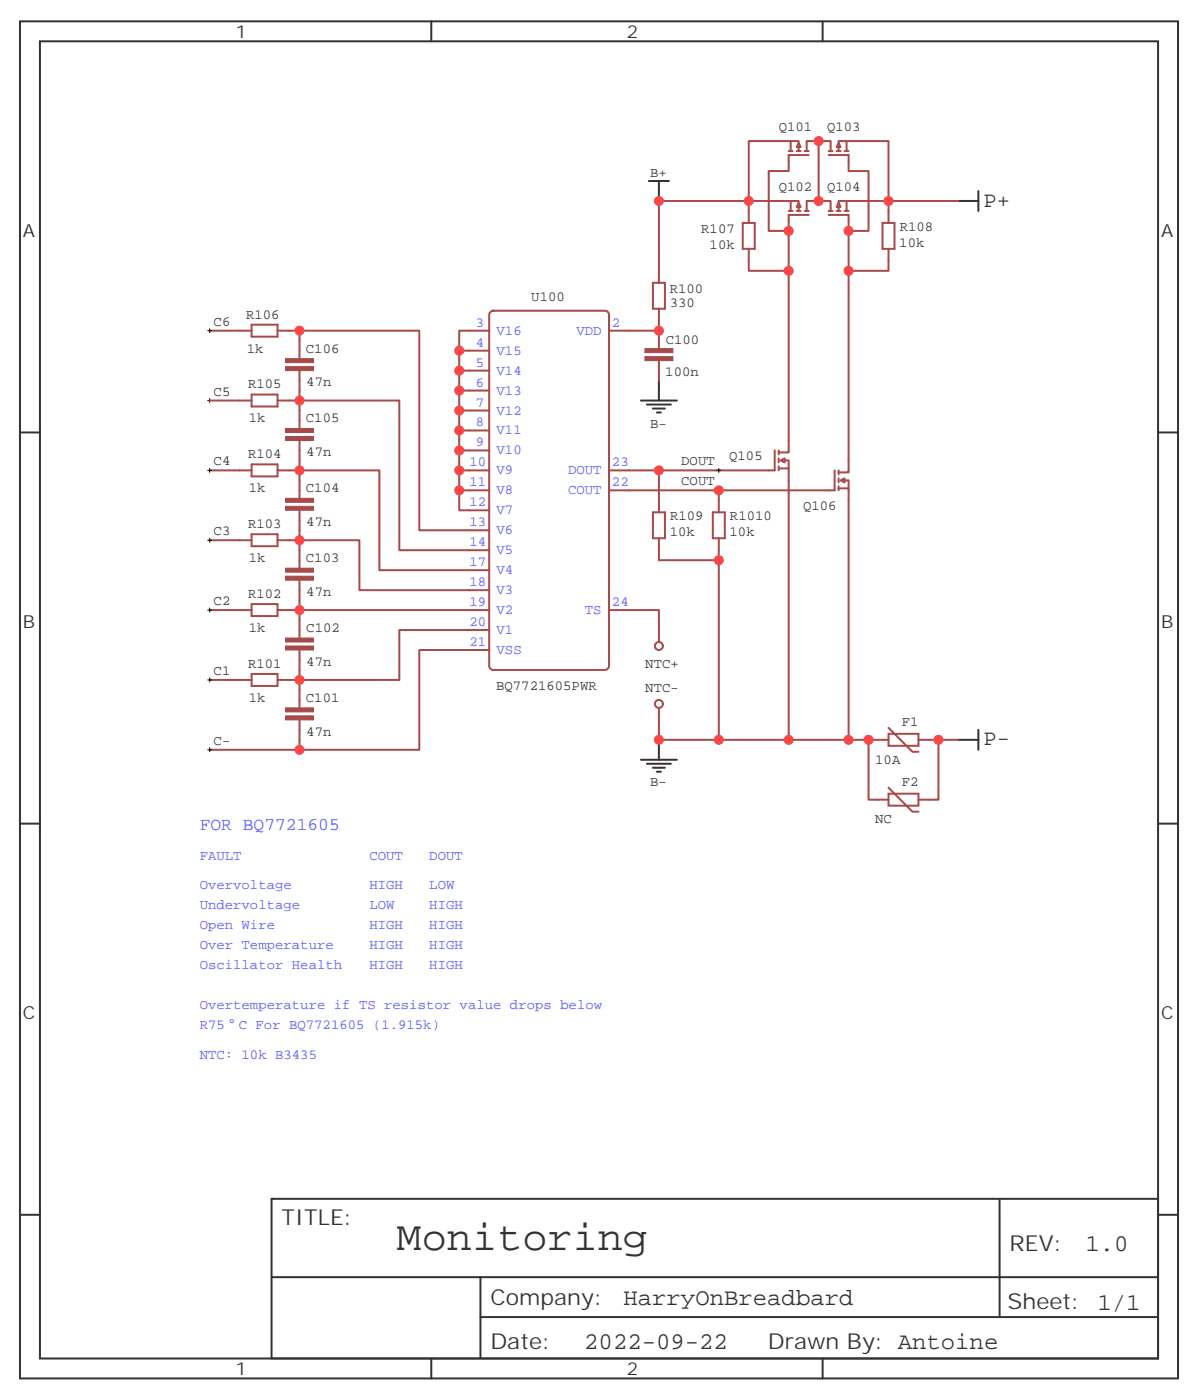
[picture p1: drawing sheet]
<svg xmlns="http://www.w3.org/2000/svg" width="212mm" height="247mm" viewBox="0 0 212 247" stroke-linecap="round" stroke-linejoin="round" font-family="sans-serif">
<g fill="none" stroke="#333" stroke-width=".35">
<path d="M3.5 3.8h204.6v239.9h-204.6zM7.1 7.3h197.5v232.8h-197.5zM76.2 3.8v3.5M145.3 3.8v3.5M114.7 32h3.5M116.4 32v3.5M169.3 35.5h3.6M172.9 33.8v3.5M3.5 76.4h3.6M113.2 70.8h6.4M114.3 71.5h4.2M115.4 72.2h2.1"/>
<path d="M116.1 72.9h.7M116.4 67.3v3.5M204.6 76.4h3.5M113.2 134.3h6.4M114.3 135h4.2M115.4 135.7h2.1M116.1 136.4h.7M116.4 130.8v3.5M169.3 130.8h3.6M172.9 129v3.5M3.5 145.6h3.6M204.6 145.6h3.5"/>
<path d="M3.5 214.7h3.6M48 211.9h156.6v28.2h-156.6zM176.6 211.9v20.9M204.6 214.7h3.5M48 225.8h156.5M84.9 232.8h119.6M84.9 225.8v14.1M76.2 240.1v3.6M145.3 240.1v3.6"/>
</g>
<g fill="none" stroke="#a64a4a" stroke-width=".35">
<path d="M131.2 39.4h2.1v4.6h-2.1zM139.3 37.3h.8M139.3 26.7h.8M139.7 24.9v1.8M139.7 35.5v1.8M140.8 37.3h.7M140.8 26.7h.7M141.1 35.9l.4 .7h-.7zM141.1 25.3l.4 .7h-.7zM141.1 35.9v-.4h-8.8v3.9M141.1 25.3v-.4h-8.8v10.6h-15.9v14.5M141.1 26v.7"/>
<path d="M141.1 36.6v.7M142.2 37.3h.7M142.2 26.7h.7M142.5 37.3v-1.8h4.3v1.8M142.5 26.7v-1.8h4.3v1.8M142.9 38h-3.6v42h-1.7M142.9 27.4h-3.6v2.8h-3.5v10.6h3.5M144.6 24.9v10.6M146.4 38h3.5v45.5h-1.7M146.4 27.4h3.5v2.8h3.6v10.6h-3.6M146.4 37.3h.7M146.4 26.7h.7"/>
<path d="M147.8 37.3h.7M147.8 26.7h.7M148.2 35.9l.3 .7h-.7zM148.2 25.3l.3 .7h-.7zM148.2 35.9v-.4h8.8v3.9M148.2 25.3v-.4h8.8v10.6h12.3M148.2 26v.7M148.2 36.6v.7M149.2 37.3h.7M149.2 26.7h.7M149.6 24.9v1.8M149.6 35.5v1.8"/>
<path d="M155.9 39.4h2.1v4.6h-2.1zM37 58.5h7.4M44.4 57.4h4.6v2.1h-4.6zM49 58.5h3.9M86.4 58.5h-5.3v3.5h5.3M86.7 55.1l.4-.2h19.8a.71 .71 0 0 1 .7 .7v62.1a.76 .76 0 0 1-.7 .7h-19.8a.76 .76 0 0 1-.7-.7v-62.1zM115.4 50h2.1v4.6h-2.1zM116.4 54.6v3.9h-8.8M116.4 58.5v3.1M132.3 44v3.9h7M157 44v3.9h-7.1M37 70.8h7.4"/>
<path d="M44.4 69.7h4.6v2.2h-4.6zM52.9 75.7v-4.9h17.7v26.5h15.8M52.9 63.4v-4.9h21.2v35.2h12.3M52.9 77.9v5.2h-3.9M52.9 65.5v5.3h-3.9M81.1 79.6v3.5h5.3M81.1 76.1v3.5h5.3M81.1 72.6v3.5h5.3M81.1 69v3.6h5.3M81.1 65.5v3.5h5.3M81.1 62v3.5h5.3M116.4 63.7v3.6"/>
<path d="M136.9 79.6v3.5h-20.5M137.6 79.6v.7M37 83.1h7.4M37 95.5h7.4M44.4 82.1h4.6v2.1h-4.6zM44.4 94.4h4.6v2.2h-4.6zM52.9 88.1v-5h14.1v17.7h19.4M52.9 90.2v5.3h-3.9M81.1 86.7v3.5h5.3M81.1 83.1v3.6h5.3M107.6 83.1h8.8v7.5M107.6 86.7h19.4v3.9"/>
<path d="M115.4 90.6h2.1v4.5h-2.1zM116.4 95.1v3.9h10.6v-3.9M125.9 90.6h2.2v4.5h-2.2zM127 99v31.8h-10.6v-5.7M137.6 82.8h1.7M137.6 81v.7M137.6 82.4v.7M137.9 81.4l.7-.4v.7zM138.6 81.4h.7v49.4h-12.3M147.5 83.1v3.6h-20.5M148.2 86.3h1.7M148.2 83.1v.8"/>
<path d="M148.2 84.6v.7M148.2 86v.7M148.5 84.9l.7-.3v.7zM149.2 84.9h.7v45.9h-10.6M37 107.8h7.4M44.4 119.1h4.6v2.1h-4.6zM44.4 106.8h4.6v2.1h-4.6zM52.9 100.4v-4.9h10.6v8.8h22.9M52.9 102.6v5.2h-3.9M52.9 114.9v5.3h-3.9M86.4 114.9h-12.3v17.6h-21.2v-5.3M86.4 111.4h-15.8v8.8h-17.7v4.9"/>
<path d="M86.4 107.8h-33.5v5M107.6 107.8h8.8v5.7M37 120.2h7.4M37 132.5h15.9M149.9 130.8h7.1M153.5 130.8v10.6h3.5M157 129.7h5.3v2.1h-5.3zM157 128.7l4.2 4.2h1.1M157 139.2l4.2 4.3h1.1M162.3 130.8h7M165.8 130.8v10.6h-3.5M157 140.3h5.3v2.1h-5.3z"/>
<circle cx="116.4" cy="114.2" r=".71"/>
<circle cx="116.4" cy="124.4" r=".71"/>
</g>
<g fill="#a64a4a" stroke="#a64a4a" stroke-width=".18">
<path d="M50.4 126.5h5v.7h-5z"/>
<path d="M50.4 125.1h5v.7h-5z"/>
<path d="M50.4 114.2h5v.7h-5z"/>
<path d="M50.4 112.8h5v.7h-5z"/>
<path d="M50.4 101.8h5v.8h-5z"/>
<path d="M50.4 100.4h5v.7h-5z"/>
<path d="M50.4 89.5h5v.7h-5z"/>
<path d="M50.4 88.1h5v.7h-5z"/>
<path d="M50.4 77.2h5v.7h-5z"/>
<path d="M50.4 75.7h5v.7h-5z"/>
<path d="M50.4 64.8h5v.7h-5z"/>
<path d="M50.4 63.4h5v.7h-5z"/>
<path d="M113.9 63h5v.7h-5z"/>
<path d="M113.9 61.6h5v.7h-5z"/>
</g>
<g fill="none" stroke="#000" stroke-width=".18">
<path d="M36.7 58.5h.7M37 58.1v.7M36.7 70.8h.7M37 70.4v.8M36.7 83.1h.7M36.7 95.5h.7M37 82.8v.7M37 95.1v.7M126.6 83.1h.8M126.6 86.7h.8M127 82.8v.7M127 86.3v.7"/>
<path d="M36.7 107.8h.7M37 107.5v.7M37 119.8v.7M36.7 120.2h.7M36.7 132.5h.7M37 132.2v.7"/>
</g>
<g fill="#ff4545">
<circle cx="116.4" cy="58.5" r=".88"/>
<circle cx="52.9" cy="107.8" r=".88"/>
<circle cx="52.9" cy="58.5" r=".88"/>
<circle cx="52.9" cy="70.8" r=".88"/>
<circle cx="52.9" cy="83.1" r=".88"/>
<circle cx="52.9" cy="95.5" r=".88"/>
<circle cx="52.9" cy="120.2" r=".88"/>
<circle cx="81.1" cy="83.1" r=".88"/>
<circle cx="81.1" cy="86.7" r=".88"/>
<circle cx="81.1" cy="79.6" r=".88"/>
<circle cx="81.1" cy="76.1" r=".88"/>
<circle cx="81.1" cy="72.6" r=".88"/>
<circle cx="81.1" cy="69" r=".88"/>
<circle cx="81.1" cy="65.5" r=".88"/>
<circle cx="81.1" cy="62" r=".88"/>
<circle cx="52.9" cy="132.5" r=".88"/>
<circle cx="139.3" cy="47.9" r=".88"/>
<circle cx="149.9" cy="47.9" r=".88"/>
<circle cx="127" cy="86.7" r=".88"/>
<circle cx="116.4" cy="83.1" r=".88"/>
<circle cx="116.4" cy="35.5" r=".88"/>
<circle cx="127" cy="99" r=".88"/>
<circle cx="116.4" cy="130.8" r=".88"/>
<circle cx="127" cy="130.8" r=".88"/>
<circle cx="139.3" cy="130.8" r=".88"/>
<circle cx="149.9" cy="130.8" r=".88"/>
<circle cx="149.9" cy="40.8" r=".88"/>
<circle cx="139.3" cy="40.8" r=".88"/>
<circle cx="157" cy="35.5" r=".88"/>
<circle cx="132.3" cy="35.5" r=".88"/>
<circle cx="144.6" cy="24.9" r=".88"/>
<circle cx="144.6" cy="35.5" r=".88"/>
<circle cx="165.8" cy="130.8" r=".88"/>
<circle cx="153.5" cy="130.8" r=".88"/>
</g>
<text font-size="7.4" fill="#333" x="70.1" y="220.9">Monitoring</text>
<g font-size="4.2" fill="#333">
<text x="191.8" y="221.2">1.0</text>
<text x="110.2" y="230.7">HarryOnBreadbard</text>
<text x="103.2" y="238.5">2022-09-22</text>
</g>
<g font-size="3.9" fill="#333">
<text x="173.8" y="36.5">P+</text>
<text x="173.8" y="131.8">P-</text>
<text x="49.7" y="216.5">TITLE:</text>
<text x="178.4" y="221.2">REV:</text>
<text x="86.6" y="230.7">Company:</text>
<text x="178" y="231.3">Sheet: 1/1</text>
<text x="86.6" y="238.4">Date:</text>
<text x="135.7" y="238.5">Drawn By: Antoine</text>
</g>
<g font-size="3.2" fill="#333">
<text x="41.6" y="6.8">1</text>
<text x="110.8" y="6.8">2</text>
<text x="4.1" y="41.9">A</text>
<text x="205.1" y="41.9">A</text>
<text x="4.1" y="111">B</text>
<text x="205.1" y="111">B</text>
<text x="4.1" y="180.2">C</text>
<text x="205.1" y="180.2">C</text>
<text x="41.6" y="243.1">1</text>
<text x="110.8" y="243.1">2</text>
</g>
<text font-size="3.2" fill="#55f" x="35.3" y="146.6">FOR BQ7721605</text>
<g font-size="2.5" fill="#333">
<text x="137.6" y="23.2">Q101</text>
<text x="146.1" y="23.2">Q103</text>
<text x="114.9" y="31.3">B+</text>
<text x="137.6" y="33.7">Q102</text>
<text x="146.1" y="33.7">Q104</text>
<text x="123.9" y="41.1">R107</text>
<text x="159" y="40.8">R108</text>
<text x="125.4" y="44">10k</text>
<text x="158.9" y="43.6">10k</text>
<text x="93.9" y="53.2">U100</text>
<text x="118.3" y="51.7">R100</text>
<text x="37.7" y="57.6">C6</text>
<text x="43.5" y="56.3">R106</text>
<text x="118.3" y="54.2">330</text>
<text x="43.6" y="62.3">1k</text>
<text x="54" y="62.3">C106</text>
<text x="117.6" y="60.9">C100</text>
<text x="37.7" y="69.9">C5</text>
<text x="43.8" y="68.7">R105</text>
<text x="54.1" y="68.3">47n</text>
<text x="117.5" y="66.5">100n</text>
<text x="44" y="74.7">1k</text>
<text x="54" y="74.7">C105</text>
<text x="114.9" y="75.7">B-</text>
<text x="37.7" y="82.3">C4</text>
<text x="43.8" y="81">R104</text>
<text x="54.1" y="80.7">47n</text>
<text x="120.4" y="82.3">DOUT</text>
<text x="128.8" y="81.4">Q105</text>
<text x="44" y="87">1k</text>
<text x="54" y="87">C104</text>
<text x="120.4" y="85.8">COUT</text>
<text x="37.7" y="94.6">C3</text>
<text x="43.8" y="93.4">R103</text>
<text x="54.1" y="93">47n</text>
<text x="118.3" y="94.8">10k</text>
<text x="118.4" y="91.9">R109</text>
<text x="128.9" y="94.8">10k</text>
<text x="129" y="91.9">R1010</text>
<text x="141.9" y="90.2">Q106</text>
<text x="44" y="99.4">1k</text>
<text x="54" y="99.4">C103</text>
<text x="37.7" y="107">C2</text>
<text x="43.8" y="105.7">R102</text>
<text x="54.1" y="105.4">47n</text>
<text x="44" y="111.7">1k</text>
<text x="54.1" y="111.7">C102</text>
<text x="37.7" y="119.3">C1</text>
<text x="43.8" y="118.1">R101</text>
<text x="54.1" y="117.7">47n</text>
<text x="114" y="118.1">NTC+</text>
<text x="44" y="124.1">1k</text>
<text x="54" y="124.1">C101</text>
<text x="87.7" y="122">BQ7721605PWR</text>
<text x="114" y="122.3">NTC-</text>
<text x="37.7" y="131.7">C-</text>
<text x="54.1" y="130">47n</text>
<text x="159.3" y="128.3">F1</text>
<text x="154.6" y="135">10A</text>
<text x="114.9" y="138.9">B-</text>
<text x="159.3" y="138.9">F2</text>
<text x="154.6" y="145.6">NC</text>
</g>
<g font-size="2.5" fill="#55f">
<text x="84.1" y="57.7">3</text>
<text x="87.7" y="59.2">V16</text>
<text x="101.8" y="59.2">VDD</text>
<text x="108.1" y="57.7">2</text>
<text x="84.1" y="61.3">4</text>
<text x="84.1" y="64.8">5</text>
<text x="87.7" y="62.7">V15</text>
<text x="84.1" y="68.3">6</text>
<text x="84.1" y="71.9">7</text>
<text x="87.7" y="66.2">V14</text>
<text x="87.7" y="69.7">V13</text>
<text x="84.1" y="75.4">8</text>
<text x="87.7" y="73.3">V12</text>
<text x="87.7" y="76.8">V11</text>
<text x="82.9" y="82.4">10</text>
<text x="84.1" y="78.9">9</text>
<text x="87.7" y="80.3">V10</text>
<text x="87.7" y="83.9">V9</text>
<text x="100.4" y="83.9">DOUT</text>
<text x="108.1" y="82.4">23</text>
<text x="82.9" y="86">11</text>
<text x="82.9" y="89.5">12</text>
<text x="87.7" y="87.4">V8</text>
<text x="100.4" y="87.4">COUT</text>
<text x="108.1" y="86">22</text>
<text x="82.9" y="93">13</text>
<text x="87.7" y="90.9">V7</text>
<text x="87.7" y="94.4">V6</text>
<text x="82.9" y="96.6">14</text>
<text x="82.9" y="100.1">17</text>
<text x="87.7" y="98">V5</text>
<text x="87.7" y="101.5">V4</text>
<text x="82.9" y="103.6">18</text>
<text x="82.9" y="107.1">19</text>
<text x="87.7" y="105">V3</text>
<text x="108.1" y="107.1">24</text>
<text x="82.9" y="110.7">20</text>
<text x="87.7" y="108.5">V2</text>
<text x="87.7" y="112.1">V1</text>
<text x="103.3" y="108.5">TS</text>
<text x="82.9" y="114.2">21</text>
<text x="87.7" y="115.6">VSS</text>
<text x="35.3" y="151.9">FAULT</text>
<text x="65.3" y="151.9">COUT</text>
<text x="75.8" y="151.9">DOUT</text>
<text x="35.3" y="157.2">Overvoltage</text>
<text x="35.3" y="160.8">Undervoltage</text>
<text x="65.3" y="157.2">HIGH</text>
<text x="65.3" y="160.8">LOW</text>
<text x="75.8" y="157.2">LOW</text>
<text x="75.8" y="160.8">HIGH</text>
<text x="35.3" y="164.3">Open Wire</text>
<text x="35.3" y="167.8">Over Temperature</text>
<text x="65.3" y="164.3">HIGH</text>
<text x="65.3" y="167.8">HIGH</text>
<text x="75.8" y="164.3">HIGH</text>
<text x="75.8" y="167.8">HIGH</text>
<text x="35.3" y="171.3">Oscillator Health</text>
<text x="65.3" y="171.3">HIGH</text>
<text x="75.8" y="171.3">HIGH</text>
<text x="35.3" y="178.4">Overtemperature if TS resistor value drops below</text>
<text x="35.3" y="181.9">R75</text>
<text x="42.2" y="181.9">C For BQ7721605 (1.915k)</text>
<text x="35.3" y="187.2">NTC: 10k B3435</text>
</g>
</svg>
